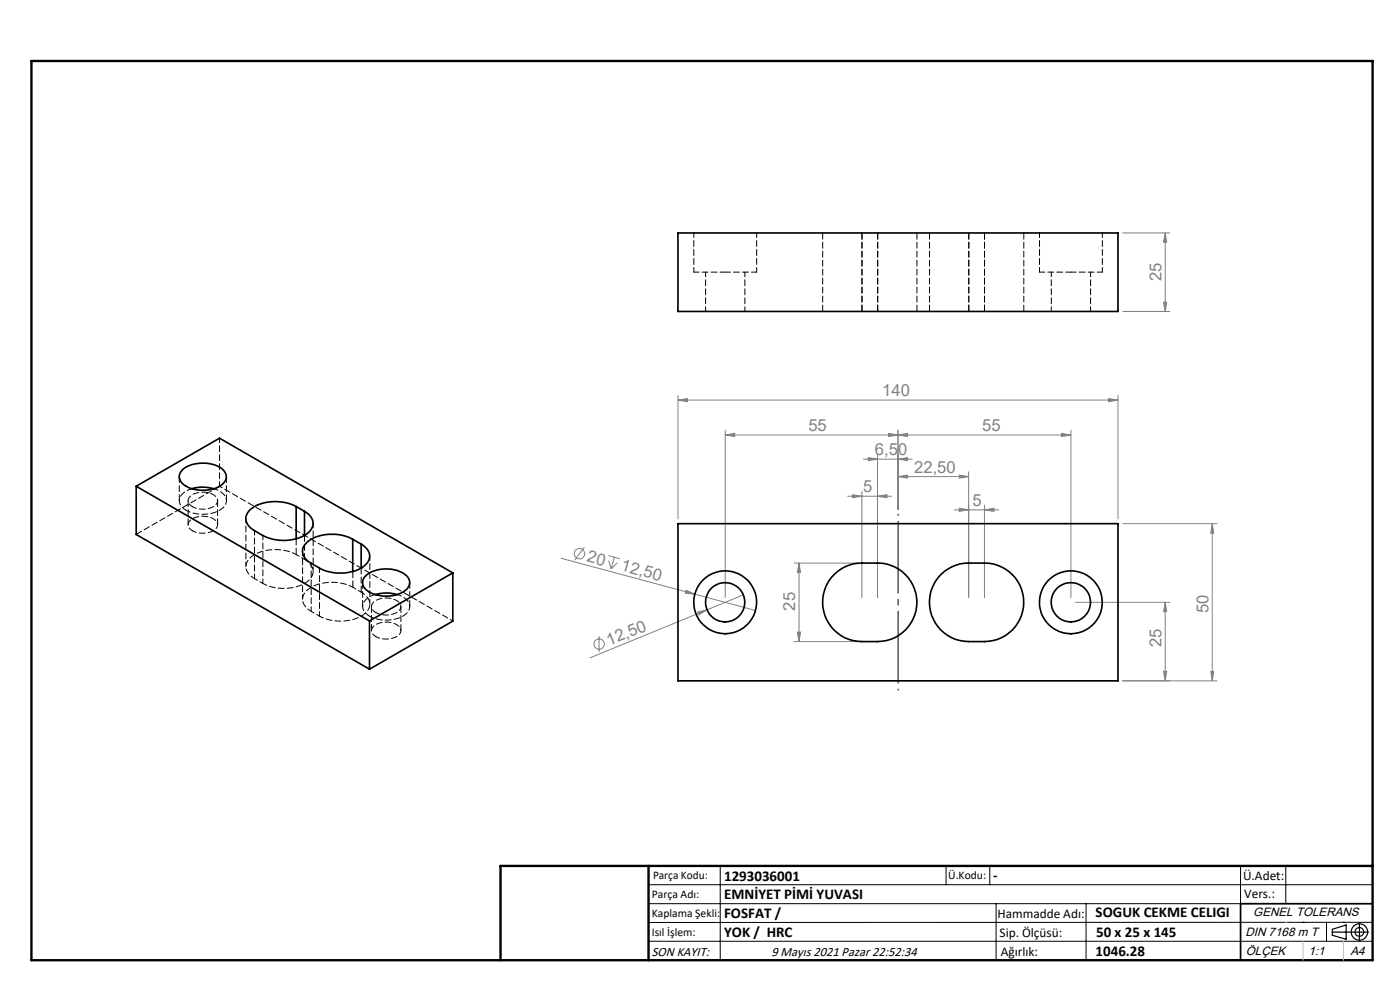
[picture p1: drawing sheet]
<svg xmlns="http://www.w3.org/2000/svg" width="297mm" height="210mm" viewBox="0 0 297 210" stroke-linecap="round" stroke-linejoin="round" font-family="sans-serif">
<g fill="none" stroke="#808080" stroke-width=".21">
<path d="M238.2 49.4h10M247.2 49.4v16.7M247.2 49.4l.3 2h-.7zM238.2 66.1h10M246.8 64.1h.7l-.3 2zM143.8 84.9l2-.3v.6zM143.8 83.9v26.2M143.8 84.9h93.4M153.8 92.3l2.1-.4v.7zM153.8 91.3v35.4M183.2 97.4h10.3M184.2 97.1l2 .3-2 .3z"/>
<path d="M186.2 96.4v30.3M188.5 91.9l2 .4-2 .3zM190.5 97.4l2-.3v.6zM190.5 92.3l2-.4v.7zM190.5 91.3v16.8M225.2 91.9l2 .4-2 .3zM227.2 92.3h-73.4M227.2 91.3v35.4M235.2 84.6l2 .3-2 .3zM237.2 83.9v26.2M119 118.4l41.3 11.1M124 116.1l-2.1 2.7"/>
<path d="M129.1 117.9l2.4 .6M129.1 118.9l.5 1.7M130.3 118.2l-.7 2.4M131 119.4l-1.4 1.2M168.5 119.4h13.4M169.5 119.4v16.7M169.5 119.4l.3 2h-.6zM179.8 105.3h9.4M180.8 104.9l2 .4-2 .3zM182.8 104.3v22.4M186.2 105.3l2-.4v.7zM190.5 101.1l2-.3v.6z"/>
<path d="M190.5 101.1h15M202.5 108.2h9.3M203.5 100.8l2 .3-2 .3zM203.5 107.8l2 .4-2 .3zM205.5 100.1v26.6M208.8 108.2l2.1-.4v.7zM208.8 107.1v19.6M238.2 111.1h20M257.2 111.1v33.3M257.2 111.1l.3 2h-.6zM127.1 134.9v3.4M145.6 125.2l1.8 .8-2-.2z"/>
<path d="M148 129.8l2-.4-1.7 1zM157.7 126.2l-32.5 13.4M168.5 136.1h13.4M169.2 134.1h.6l-.3 2zM228.2 127.8h20M247.2 127.8v16.6M247.2 127.8l.3 1.9h-.7zM238.2 144.4h20M246.8 142.4h.7l-.3 2zM256.9 142.4h.6l-.3 2z"/>
<circle cx="122.9" cy="117.4" r="1.09"/>
<circle cx="127.1" cy="136.6" r="1.11"/>
</g>
<g fill="none" stroke="#000" stroke-width=".25">
<path d="M282.6 197.7h7.8M282.6 197.1l3-.9v3l-3-.8zM288.4 195.8v3.8M106.2 203.7h185"/>
<circle cx="288.4" cy="197.7" r="1.74"/>
<circle cx="288.4" cy="197.7" r=".93"/>
</g>
<path d="M190.5 146.4v-37.3" fill="none" stroke="#000" stroke-width=".21" stroke-dasharray="15.2 1.3 1.3 1.3" stroke-dashoffset="-1.5"/>
<g fill="none" stroke="#000" stroke-width=".21">
<path d="M137.6 187.7h153.6M137.6 191.7h153.6M137.6 199.7h153.6M152.8 183.7v20M200.7 183.7v4M210 183.7v4M211.3 191.7v12M230.4 191.7v12M263.2 183.7v20M272.8 183.7v8M276.4 195.6h.1M281.4 195.6v4.1"/>
<path d="M285 195.6h.1M291.2 195.6l-153.6 .1"/>
</g>
<path d="M291.2 191.7h-28v12" fill="none" stroke="#000" stroke-width=".35"/>
<path d="M6.7 12.9h284.5v190.8h-284.5zM137.6 183.7v20M291.2 183.7h-185v20" fill="none" stroke="#000" stroke-width=".5"/>
<path d="M276.4 199.7v4M285 199.7v4" fill="none" stroke="#c0c0c0" stroke-width=".21"/>
<path d="M272.8 195.6h.1" fill="none" stroke="#c0c0c0" stroke-width=".25"/>
<g fill="#808080">
<path d="M145.6 125.2l1.8 .8-2-.2z"/>
<path d="M148 129.8l2-.4-1.7 1z"/>
<path d="M190.5 97.4l2-.3v.6zM184.2 97.1l2 .3-2 .3zM188.5 91.9l2 .4-2 .3zM153.8 92.3l2.1-.4v.7z"/>
<path d="M143.8 84.9l2-.3v.6zM235.2 84.6l2 .3-2 .3zM180.8 104.9l2 .4-2 .3zM186.2 105.3l2-.4v.7zM190.5 101.1l2-.3v.6zM203.5 100.8l2 .3-2 .3zM203.5 107.8l2 .4-2 .3zM208.8 108.2l2.1-.4v.7zM190.5 92.3l2-.4v.7zM225.2 91.9l2 .4-2 .3z"/>
<path d="M256.9 142.4h.6l-.3 2zM257.2 111.1l.3 2h-.6z"/>
<path d="M247.2 127.8l.3 1.9h-.7zM246.8 142.4h.7l-.3 2zM169.5 119.4l.3 2h-.6zM169.2 134.1h.6l-.3 2zM247.2 49.4l.3 2h-.7zM246.8 64.1h.7l-.3 2z"/>
</g>
<g fill="none" stroke="#000" stroke-width=".35">
<path d="M143.8 49.4h93.4v16.7h-93.4zM38.8 99.5a7.5 7.5 0 0 1 8.3 0 1.99 1.99 0 0 1 0 3.3 7.4 7.4 0 0 1-8.4-.2 1.95 1.95 0 0 1 .1-3.1zM28.9 103.1v10.3l49.5 28.5M28.9 103.1l49.5 28.6M28.9 103.1l17.7-10.2 49.5 28.6M40.7 103.7a8 8 0 0 1 4.7 0M62.8 107.4a9.5 9.5 0 0 0-9.7 .7 2.47 2.47 0 0 0 .4 4.1l.5 .4a10.7 10.7 0 0 0 6.2 2 7.2 7.2 0 0 0 5.9-2.4 2.67 2.67 0 0 0-1.5-3.7M62.8 107.4l1.8 1.1M62.8 107.4v6.9M64.6 108.5v5.1M74.8 114.4a9.2 9.2 0 0 0-9.7 .6 2.47 2.47 0 0 0 .4 4.2l.5 .3a9.9 9.9 0 0 0 6.2 2.1 6.9 6.9 0 0 0 5.9-2.4 2.48 2.48 0 0 0-1-3.5l-.5-.3M74.8 114.4l1.8 1"/>
<path d="M74.8 114.4v6.8M76.6 115.4v5.1M143.8 111.1h93.4v33.3h-93.4zM77.4 122.3a7.1 7.1 0 0 1 7.8-.9 2.15 2.15 0 0 1 1.1 3.6 7.2 7.2 0 0 1-8.7 .1 1.85 1.85 0 0 1-.2-2.8zM78.4 131.7v10.2M79.6 126.1a8.7 8.7 0 0 1 4.6 0M96.1 121.5l-17.7 10.2M96.1 121.5v10.3l-17.7 10.1M177 121.9a8.1 8.1 0 0 1 5.8-2.5 13 13 0 0 1 7 .9 8.3 8.3 0 0 1 4.5 9.3 8.3 8.3 0 0 1-8.1 6.5 14 14 0 0 1-7-.8 8.4 8.4 0 0 1-2.2-13.4zM199.6 121.9a8.3 8.3 0 0 1 5.9-2.5 13 13 0 0 1 6.9 .9 8.3 8.3 0 0 1 4.6 9.3 8.3 8.3 0 0 1-8.2 6.5 14 14 0 0 1-6.9-.8 8.3 8.3 0 0 1-2.3-13.4z"/>
<circle cx="153.8" cy="127.8" r="6.7"/>
<circle cx="153.8" cy="127.8" r="4.2"/>
<circle cx="227.2" cy="127.8" r="6.7"/>
<circle cx="227.2" cy="127.8" r="4.2"/>
</g>
<path d="M174.5 49.4v16.7M197.2 49.4v16.7M182.9 66.1v-16.7M186.2 66.1v-16.7M194.5 66.1v-16.7M205.5 66.1v-16.7M208.9 66.1v-16.7M217.2 66.1v-16.7M62.8 117.6v-3.3M74.9 124.6v-3.4" fill="none" stroke="#000" stroke-width=".21" stroke-dasharray="1.3 .6" stroke-dashoffset="-.1"/>
<path d="M147.2 57.7h6.7M153.9 57.7h6.6M220.5 57.7h6.7M227.2 57.7h6.7M40.7 103.7a3.1 3.1 0 0 0-2.7 2.6l.5 1.1 1 .8M79.6 126.1a3.1 3.1 0 0 0-2.7 2.7l.5 1 1 .9" fill="none" stroke="#000" stroke-width=".21" stroke-dasharray="1.3 .6" stroke-dashoffset=".2"/>
<g fill="none" stroke="#000" stroke-width=".21" stroke-dasharray="1.3 .6" stroke-dashoffset=".3">
<path d="M147.2 49.4v8.3M149.7 57.7v8.4M160.5 57.7v-8.3M220.5 49.4v8.3M223 57.7v8.4M233.9 57.7v-8.3M158 66.1v-8.4M231.4 66.1v-8.4M46.6 92.9v10.2M39.5 108.2a7.4 7.4 0 0 0 7.9-.6 2.02 2.02 0 0 0-.6-3.3l-1.4-.6M52.2 110v10.2M64.2 116.9v10.2"/>
<path d="M54 122.7v-10.2M55.8 123.8v-10.2M66 129.7v-10.2M66.4 121.2v-10.2M67.8 130.7v-10.2M78.4 130.7a7.4 7.4 0 0 0 7.9-.6 2.02 2.02 0 0 0-.6-3.4l-1.4-.6M78.5 128.1v-10.2"/>
</g>
<path d="M40.8 107.5a4.4 4.4 0 0 0 5.2-.7 1.48 1.48 0 0 0-1.1-2.1 4.2 4.2 0 0 0-4.8 .9l-.2 .6 .2 .6 .7 .7M40.8 112.6a4.4 4.4 0 0 0 5.2-.7 1.48 1.48 0 0 0-1.1-2.1 4.2 4.2 0 0 0-4.8 1l-.2 .5 .2 .6 .7 .7M62.8 117.6a9.4 9.4 0 0 0-9.7 .7 2.48 2.48 0 0 0 .4 4.1l.5 .3M55.8 123.8a9.4 9.4 0 0 0 9.7-.7 2.48 2.48 0 0 0-.4-4.1l-.5-.3M67.8 130.7a9.4 9.4 0 0 0 9.7-.6 2.48 2.48 0 0 0-.4-4.2l-.5-.3M74.9 124.6a9.4 9.4 0 0 0-9.8 .6 2.48 2.48 0 0 0 .5 4.2l.4 .3M79.7 129.9a4.4 4.4 0 0 0 5.2-.7 1.48 1.48 0 0 0-1.1-2 4.2 4.2 0 0 0-4.8 .9l-.2 .6 .2 .5 .7 .7M79.7 135a4.4 4.4 0 0 0 5.2-.7 1.48 1.48 0 0 0-1.1-2 4.2 4.2 0 0 0-4.8 .9l-.2 .6 .2 .5 .7 .7" fill="none" stroke="#000" stroke-width=".21" stroke-dasharray="1.3 .6" stroke-dashoffset=".4"/>
<path d="M64.6 118.7l-1.8-1.1M54 122.7l1.8 1.1M66 129.7l1.8 1M76.6 125.6l-1.7-1M96.1 131.7l-49.5-28.6" fill="none" stroke="#000" stroke-width=".21" stroke-dasharray="1.3 .6" stroke-dashoffset=".6"/>
<path d="M38 101.1v5.1M39.9 106.2v5.1M46.2 111.3v-5.1M46.6 103.1l-17.7 10.3M48 106.2v-5.1M64.6 118.7v-5.1M76.6 125.6v-5.1M76.9 123.6v5.1M78.8 128.7v5.1M85.1 133.8v-5.1M86.9 128.7v-5.1" fill="none" stroke="#000" stroke-width=".21" stroke-dasharray="1.3 .6"/>
<g font-size="3.5" fill="#808080">
<text x="246.4" y="59.7" transform="rotate(-90 246.4 59.7)">25</text>
<text x="187.2" y="84.1">140</text>
<text x="171.5" y="91.5">55</text>
<text x="208.4" y="91.5">55</text>
<text x="185.6" y="96.6">6,50</text>
<text x="193.9" y="100.3">22,50</text>
<text x="183.1" y="104.5">5</text>
<text x="206.3" y="107.3">5</text>
<text x="124.4" y="119" transform="rotate(15 124.4 119)">20</text>
<text x="131.6" y="121" transform="rotate(15 131.6 121)">12,50</text>
<text x="168.7" y="129.5" transform="rotate(-90 168.7 129.5)">25</text>
<text x="256.4" y="130.1" transform="rotate(-90 256.4 130.1)">50</text>
<text x="129.2" y="137" transform="rotate(-22 129.2 137)">12,50</text>
<text x="246.4" y="137.2" transform="rotate(-90 246.4 137.2)">25</text>
</g>
<g font-size="3.2">
<text x="153.6" y="186.8">1293036001</text>
<text x="153.6" y="190.8">EMNİYET PİMİ YUVASI</text>
<text x="210.7" y="186.6">-</text>
<text x="153.6" y="194.8">FOSFAT /</text>
<text x="232.4" y="194.5">SOGUK CEKME CELIGI</text>
<text x="153.6" y="198.8">YOK / HRC</text>
<text x="232.4" y="202.8">1046.28</text>
<text x="232.5" y="198.8">50 x 25 x 145</text>
</g>
<g font-size="2.8">
<text x="263.7" y="186.7">Ü.Adet:</text>
<text x="263.9" y="190.5">Vers.:</text>
<text x="211.6" y="194.8">Hammadde Adı:</text>
<text x="138.3" y="202.8">SON KAYIT:</text>
<text x="163.6" y="202.8">9 Mayıs 2021 Pazar 22:52:34</text>
<text x="212.1" y="198.7">Sip. Ölçüsü:</text>
<text x="212.3" y="202.7">Ağırlık:</text>
</g>
<g font-size="2.6">
<text x="265.9" y="194.4">GENEL TOLERANS</text>
<text x="264.2" y="198.5">DIN 7168 m T</text>
<text x="264.3" y="202.6">ÖLÇEK</text>
<text x="277.6" y="202.6">1:1</text>
<text x="286.5" y="202.6">A4</text>
</g>
<g font-size="2.5">
<text x="138.3" y="190.5">Parça Adı:</text>
<text x="138.5" y="186.5">Parça Kodu:</text>
<text x="201.2" y="186.5">Ü.Kodu:</text>
<text x="138.3" y="194.5">Kaplama Şekli:</text>
<text x="138.3" y="198.6">Isıl İşlem:</text>
</g>
</svg>
